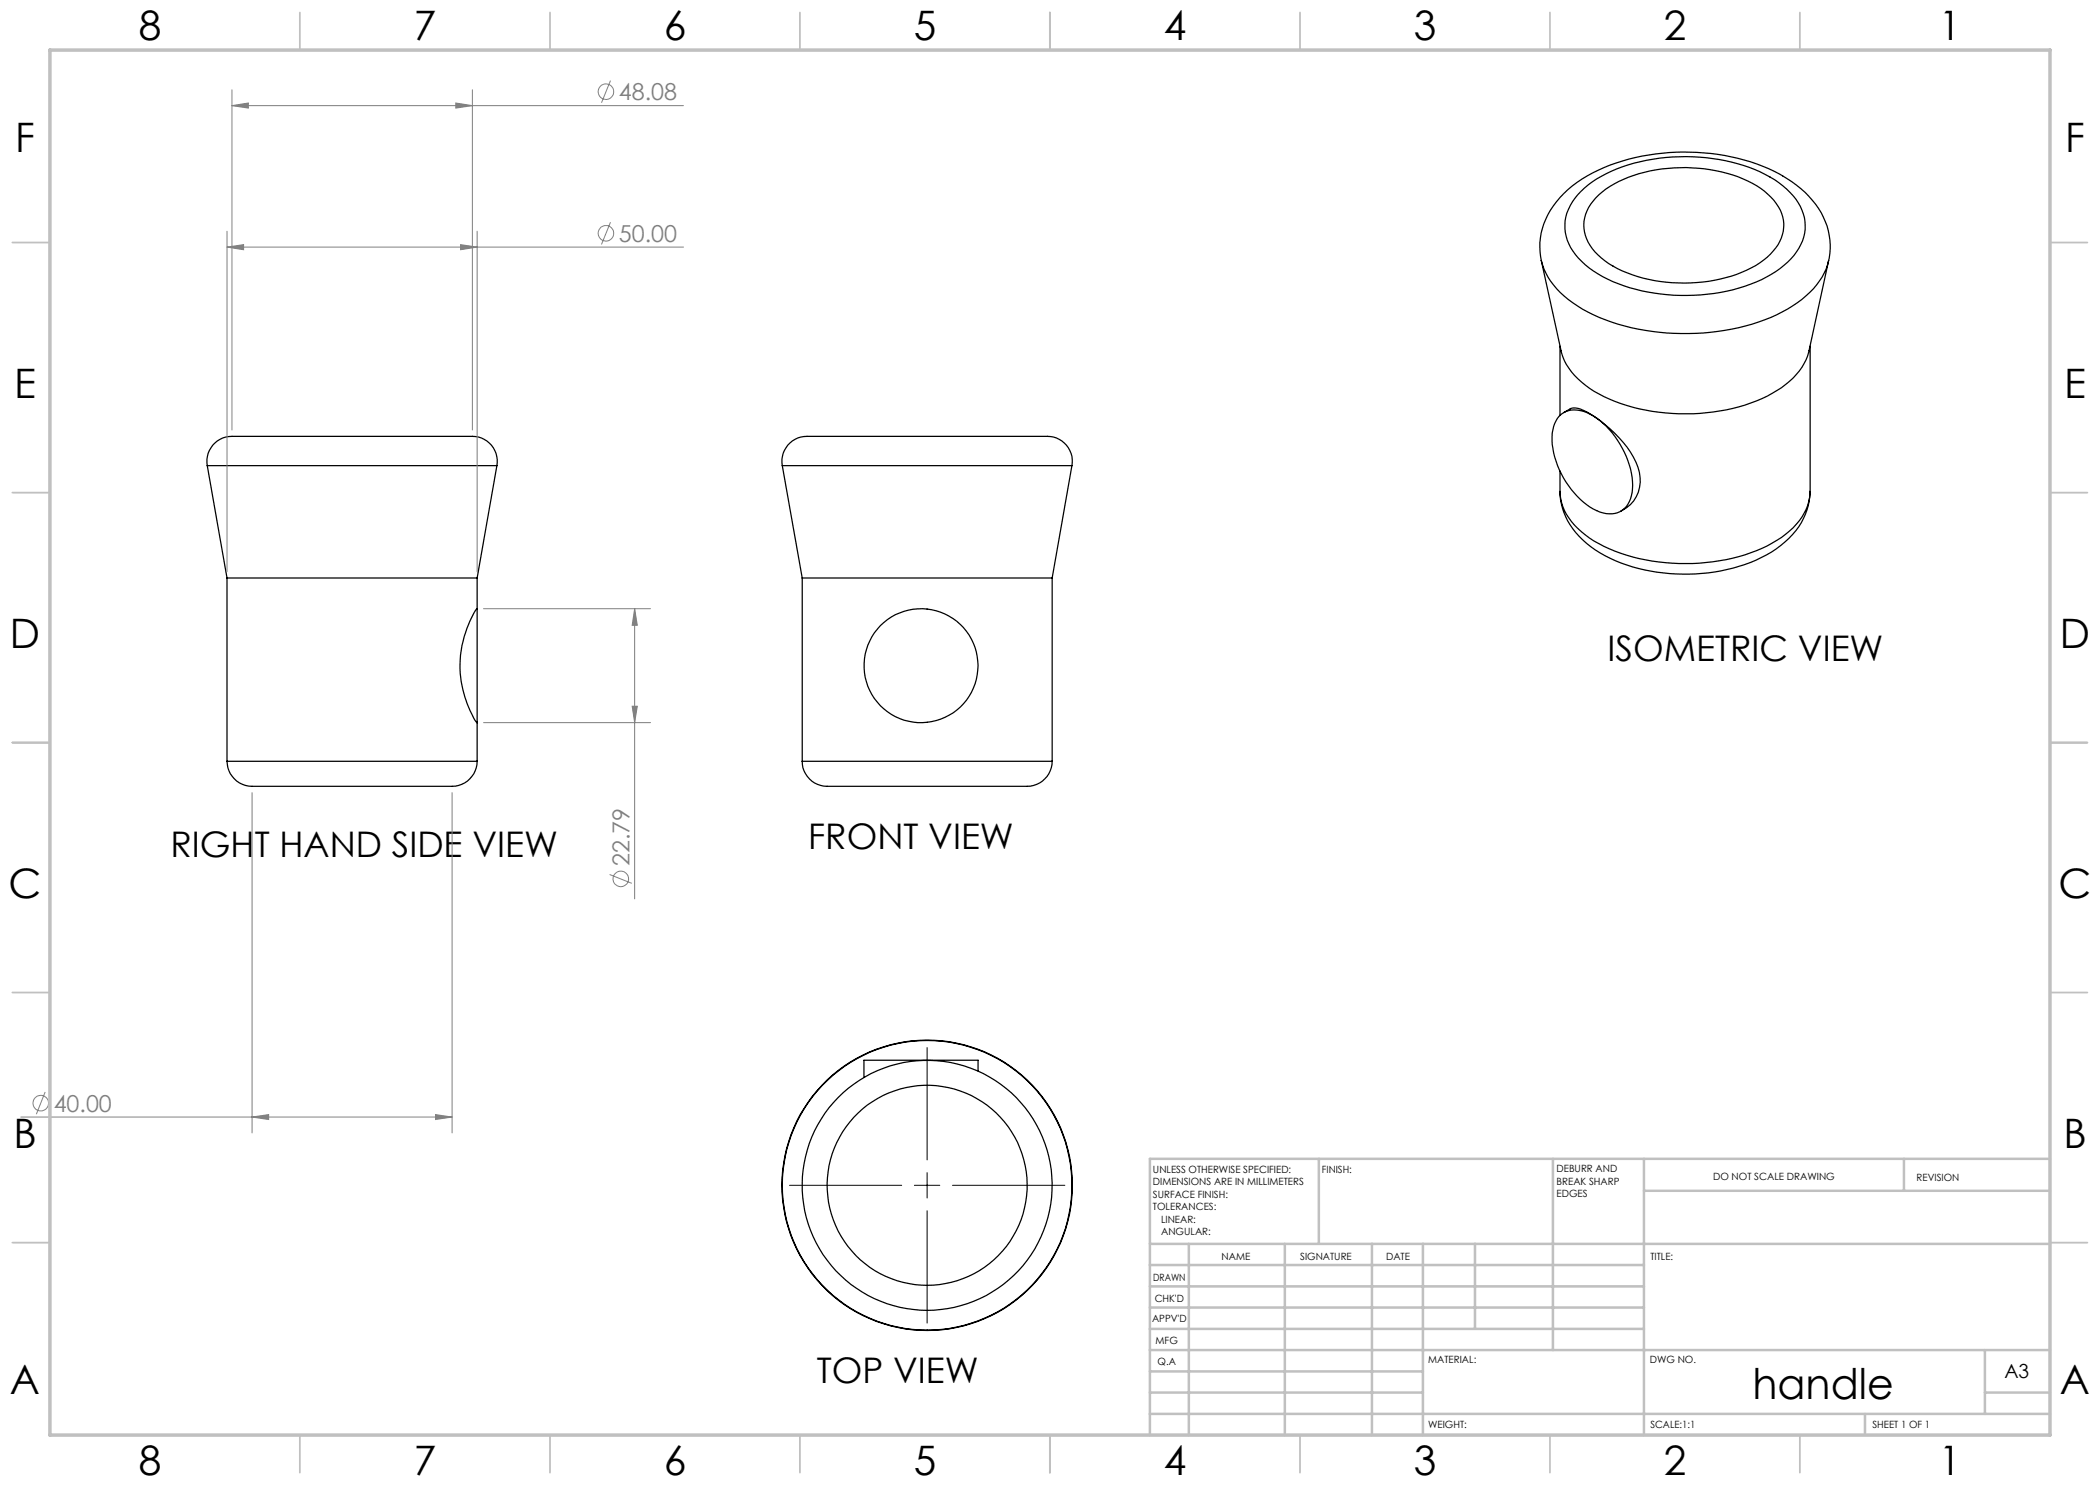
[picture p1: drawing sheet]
<svg xmlns="http://www.w3.org/2000/svg" width="420mm" height="297mm" viewBox="0 0 420 297" stroke-linecap="round" stroke-linejoin="round" font-family="sans-serif">
<g fill="none" stroke="#000" stroke-width=".25">
<path d="M316.2 38.3a26.3 26.3 0 0 1 14.4-6.4 37.9 37.9 0 0 1 22.4 3 14.5 14.5 0 0 1 7.7 7.9 8.9 8.9 0 0 1-2.5 9 24.6 24.6 0 0 1-12.9 6.4 38.2 38.2 0 0 1-24.8-2.9 13.7 13.7 0 0 1-7.3-8.1 9.1 9.1 0 0 1 3-8.9zM319.2 39.6a21.2 21.2 0 0 1 12-5.6 31 31 0 0 1 20.1 3.1 10.7 10.7 0 0 1 5.4 7 8.2 8.2 0 0 1-3.3 7.4 25 25 0 0 1-15.3 5.1 27.6 27.6 0 0 1-17.1-4.4 8.8 8.8 0 0 1-4.2-7.9l.3-1.4a8.6 8.6 0 0 1 2.1-3.3zM308.3 52.1a14.3 14.3 0 0 1 4.5-13.4 31.2 31.2 0 0 1 16.9-7.7 41.9 41.9 0 0 1 26.8 4.2 18.4 18.4 0 0 1 9.2 10.9l.3 2.8v1.8l-.3 1.4M308.3 52.1l3.9 18a12.8 12.8 0 0 0 5.7 7.6 36.4 36.4 0 0 0 23.3 4.8 31.3 31.3 0 0 0 15.9-5.6 11.8 11.8 0 0 0 4.7-6.8l3.9-18M308.3 52.1a15.4 15.4 0 0 0 7.2 9.1 40.8 40.8 0 0 0 22.2 5.5 40.4 40.4 0 0 0 20.8-5.5 15.2 15.2 0 0 0 7.2-9.1M312 69.2v13.9M362 69.2v29.1M41.5 93.1a5.1 5.1 0 0 1 5.8-5.8h46a5.2 5.2 0 0 1 6.1 5.8M41.5 93.1h57.9M41.5 93.1l3.9 22.5M99.4 93.1l-4 22.5M156.5 93.1a5.1 5.1 0 0 1 5.7-5.8h46a5.2 5.2 0 0 1 6.2 5.8"/>
<path d="M156.5 93.1h57.9M156.5 93.1l3.9 22.5M214.4 93.1l-4 22.5M311.9 83.2a4.8 4.8 0 0 1 5.5-.7 17.2 17.2 0 0 1 8.7 11.3 9 9 0 0 1-.8 7.5 4.7 4.7 0 0 1-6 .8 17.2 17.2 0 0 1-8.9-15.5l.5-1.9zM312 98.3a13.8 13.8 0 0 0 6.1 11 33.2 33.2 0 0 0 22.3 5.4 29.8 29.8 0 0 0 15.7-5.6 13.7 13.7 0 0 0 5.9-10.8M312 98.3a11.2 11.2 0 0 0 5.1 8.7 32.2 32.2 0 0 0 17.3 5.6 36.3 36.3 0 0 0 21-4.5 12.8 12.8 0 0 0 6.5-8.5l.1-1.3M312 94.2v4.1M314 81.8a2.88 2.88 0 0 1 2.8 .3l2.5 1.5M314 81.8l-1.2 .7M319.3 83.6a24.2 24.2 0 0 1 7.9 8.9 7.1 7.1 0 0 1-2.4 9.3l-.6 .4M45.4 115.6h50M45.4 115.6v36.7"/>
<path d="M95.4 115.6v6.2M160.4 115.6h50M160.4 115.6v36.7M210.4 115.6v36.7M95.4 121.8v-.1a20.9 20.9 0 0 0 0 22.8M95.4 121.8v22.7M45.4 152.3a5.3 5.3 0 0 0 6.4 5h37.5a5.3 5.3 0 0 0 6.1-5M45.4 152.3h50M95.4 144.5v7.8M160.4 152.3a5.1 5.1 0 0 0 6 5h37.6a5.5 5.5 0 0 0 6.4-4.4v-.6M160.4 152.3h50M195.6 214.2v-2.1h-22.8v3.4"/>
<circle cx="184.2" cy="133.2" r="11.4"/>
<circle cx="185.4" cy="237.1" r="29"/>
<circle cx="185.4" cy="237.1" r="20"/>
<circle cx="185.4" cy="237.1" r="25"/>
</g>
<g fill="none" stroke="#808080" stroke-width=".2">
<path d="M46.4 18v68M94.5 18v68M122.1 16.1l-1.8 4.5M46.4 21.1l3.3-.5v1zM46.4 21.1h90.3M91.2 20.6l3.3 .5-3.3 .5zM45.4 49.4l3.3-.5v1zM45.4 46.2v68.1M45.4 49.4h91.3M92.1 48.9l3.3 .5-3.3 .5zM95.4 46.2v68.1M122.1 44.4l-1.8 4.5"/>
<path d="M96.7 121.7h33.4M126.9 121.7l.6 3.4h-1.1zM126.9 121.7v58.1M50.4 158.5v68.1M90.4 158.5v68.1M96.7 144.5h33.4M126.4 141.2h1.1l-.6 3.3zM121.9 174.9l4.5 1.8M9 218.4l-1.7 4.4M4.2 223.4h86.2M50.4 223.4l3.3-.5v1zM87.1 222.9l3.3 .5-3.3 .5z"/>
<circle cx="121.2" cy="18.3" r="1.55"/>
<circle cx="121.2" cy="46.7" r="1.55"/>
<circle cx="124.2" cy="175.8" r="1.56"/>
<circle cx="8.1" cy="220.6" r="1.56"/>
</g>
<path d="M185.4 209.5v22.5M157.9 237.1h22.4M182.9 237.1h5.1M185.4 234.5v5.1M190.5 237.1h22.5M185.4 242.1v22.5" fill="none" stroke="#000" stroke-width=".2"/>
<g fill="none" stroke="#c0c0c0" stroke-width=".35">
<path d="M60 2.5v7.5M110 2.5v7.5M160 2.5v7.5M210 2.5v7.5M260 2.5v7.5M310 2.5v7.5M360 2.5v7.5M2.5 48.5h7.5M410 48.5h7.5M2.5 98.5h7.5M410 98.5h7.5M2.5 148.5h7.5"/>
<path d="M410 148.5h7.5M2.5 198.5h7.5M410 198.5h7.5M2.5 248.5h7.5M410 248.5h7.5M60 287v7.5M110 287v7.5M160 287v7.5M210 287v7.5M260 287v7.5M310 287v7.5M360 287v7.5"/>
</g>
<g fill="none" stroke="#c0c0c0" stroke-width=".5">
<path d="M263.8 231.8v17M310.6 231.8v38.2M328.8 231.8v55.2M328.8 238.2h81.2M380.8 231.8v6.4M410 231.8h-180v55.2M230 248.8h180M230 257.3h98.8M230 253h98.8M237.8 248.8v38.2M257 248.8v38.2M274.4 248.8v38.2"/>
<path d="M284.6 248.8v38.2M295 248.8v17M230 265.8h98.8M230 261.5h98.8M230 278.5h54.6M230 274.3h54.6M230 270h180M397 278.5h13M397 270v12.8M230 282.8h180M373 282.8v4.2"/>
</g>
<path d="M10 10h400v277h-400z" fill="none" stroke="#c0c0c0" stroke-width=".7"/>
<g fill="#808080">
<path d="M50.4 223.4l3.3-.5v1zM87.1 222.9l3.3 .5-3.3 .5zM46.4 21.1l3.3-.5v1zM91.2 20.6l3.3 .5-3.3 .5zM45.4 49.4l3.3-.5v1zM92.1 48.9l3.3 .5-3.3 .5z"/>
<path d="M126.9 121.7l.6 3.4h-1.1zM126.4 141.2h1.1l-.6 3.3z"/>
</g>
<text font-size="8.5" x="350.5" y="279.7">handle</text>
<g font-size="8.1">
<text x="27.7" y="8">8</text>
<text x="82.7" y="8">7</text>
<text x="132.7" y="8">6</text>
<text x="182.7" y="8">5</text>
<text x="232.7" y="8">4</text>
<text x="282.7" y="8">3</text>
<text x="332.7" y="8">2</text>
<text x="387.7" y="8">1</text>
<text x="3" y="30.4">F</text>
<text x="413" y="30.4">F</text>
<text x="2.8" y="79.6">E</text>
<text x="412.8" y="79.6">E</text>
<text x="2" y="129.6">D</text>
<text x="412" y="129.6">D</text>
<text x="1.7" y="179.6">C</text>
<text x="411.7" y="179.6">C</text>
<text x="2.7" y="229.6">B</text>
<text x="412.7" y="229.6">B</text>
<text x="2" y="278.9">A</text>
<text x="412" y="278.9">A</text>
<text x="27.7" y="295">8</text>
<text x="82.7" y="295">7</text>
<text x="132.7" y="295">6</text>
<text x="182.7" y="295">5</text>
<text x="232.7" y="295">4</text>
<text x="282.7" y="295">3</text>
<text x="332.7" y="295">2</text>
<text x="387.7" y="295">1</text>
</g>
<g font-size="7.1">
<text x="321.5" y="132.2">ISOMETRIC VIEW</text>
<text x="34.1" y="171.3">RIGHT HAND SIDE VIEW</text>
<text x="161.6" y="169.9">FRONT VIEW</text>
<text x="163.3" y="276.6">TOP VIEW</text>
</g>
<g font-size="4.7" fill="#808080">
<text x="123.8" y="20">48.08</text>
<text x="123.8" y="48.4">50.00</text>
<text x="125.9" y="173.2" transform="rotate(-90 125.9 173.2)">22.79</text>
<text x="10.7" y="222.3">40.00</text>
</g>
<text font-size="3.9" x="400.9" y="275.5">A3</text>
<g font-size="2">
<text x="230.6" y="234.6">UNLESS OTHERWISE SPECIFIED:</text>
<text x="230.6" y="237.1">DIMENSIONS ARE IN MILLIMETERS</text>
<text x="230.6" y="239.6">SURFACE FINISH:</text>
<text x="264.4" y="234.6">FINISH:</text>
<text x="311.3" y="234.5">DEBURR AND</text>
<text x="311.3" y="237">BREAK SHARP</text>
<text x="311.3" y="239.5">EDGES</text>
<text x="342.6" y="236">DO NOT SCALE DRAWING</text>
<text x="383.3" y="236.2">REVISION</text>
<text x="230.6" y="242.1">TOLERANCES:</text>
<text x="232.2" y="244.6">LINEAR:</text>
<text x="232.2" y="247.1">ANGULAR:</text>
<text x="244.3" y="252">NAME</text>
<text x="260" y="251.9">SIGNATURE</text>
<text x="277.2" y="251.9">DATE</text>
<text x="330.1" y="251.9">TITLE:</text>
<text x="230.6" y="256.1">DRAWN</text>
<text x="230.9" y="260.3">CHK'D</text>
<text x="230.4" y="264.4">APPV'D</text>
<text x="231.1" y="268.8">MFG</text>
<text x="231.5" y="273">Q.A</text>
<text x="285.6" y="272.5">MATERIAL:</text>
<text x="330" y="272.5">DWG NO.</text>
<text x="285.6" y="285.5">WEIGHT:</text>
<text x="330.1" y="285.6">SCALE:1:1</text>
<text x="374.5" y="285.6">SHEET 1 OF 1</text>
</g>
</svg>
